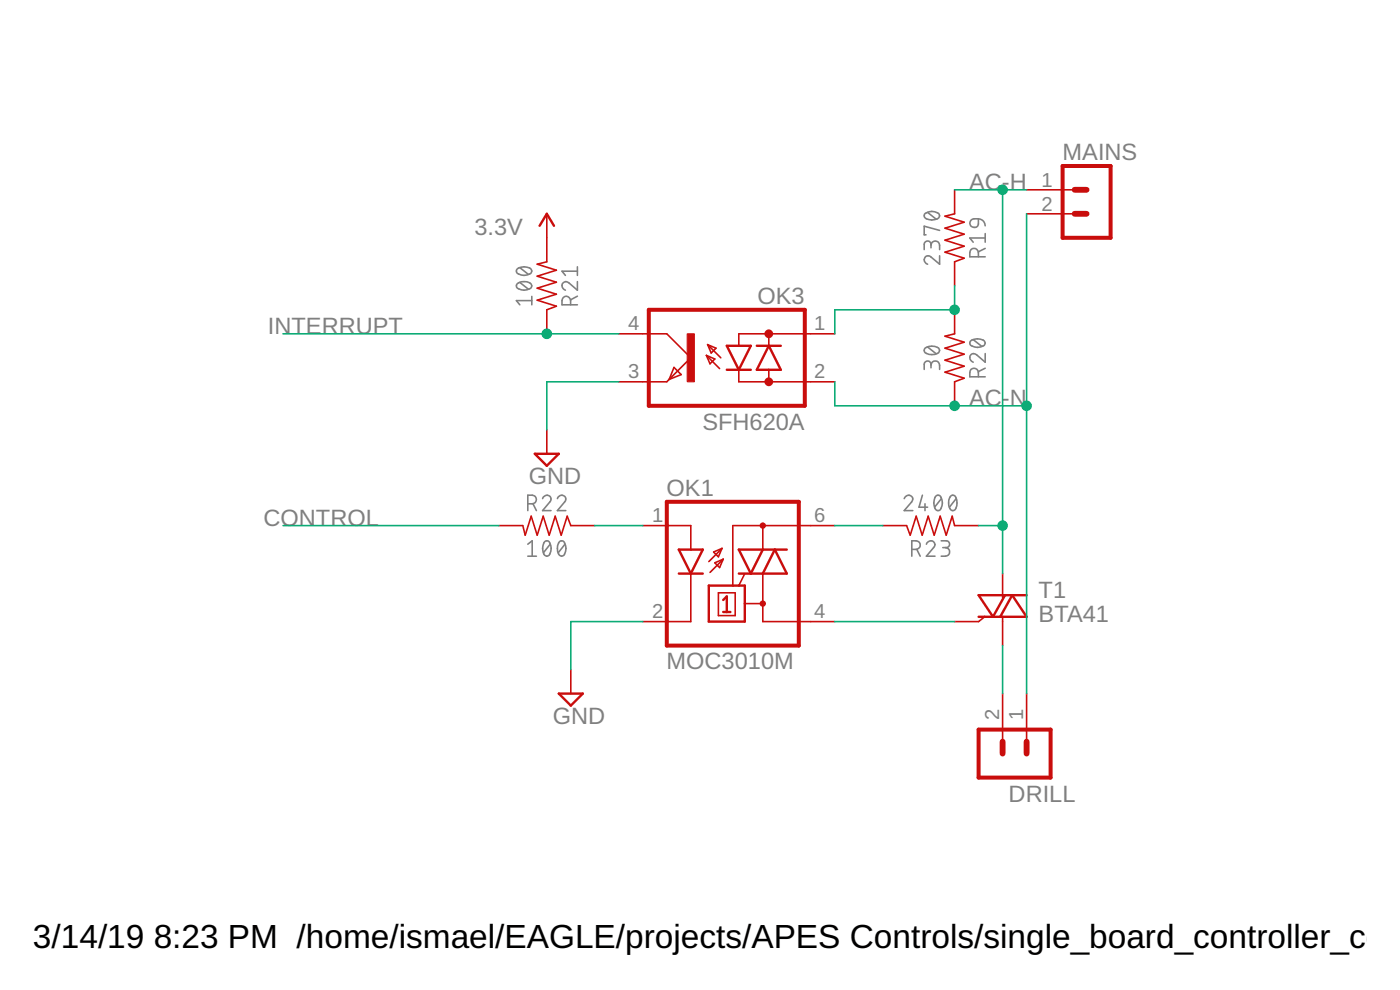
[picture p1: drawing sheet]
<svg xmlns="http://www.w3.org/2000/svg" width="148mm" height="105mm" viewBox="0 0 148 105" stroke-linecap="round" stroke-linejoin="round" font-family="sans-serif">
<g fill="none" stroke="#808080" stroke-width=".17">
<path d="M54.8 30a1 1 0 0 1 1.5 .2l-.1 .2a1.12 1.12 0 0 1-1.5 0zM54.8 28.4a1.18 1.18 0 0 1 1.4 .2 .32 .32 0 0 1-.2 .4 1.17 1.17 0 0 1-1.3-.2zM55 29.9l.9 .7M55 28.3l.9 .7M56.3 31.8h-1.6l.3 .5M56.3 31.4v.9M60.4 32.3v-.5a.46 .46 0 0 0-.5-.5 .46 .46 0 0 0-.4 .5v.5h1.6M61.1 29.8v.9l-.9-.8a.45 .45 0 0 0-.7 .2 .45 .45 0 0 0 .3 .6M61.1 31.3l-.7 .4M61.1 28.2v.9M61.1 28.7h-1.6l.3 .4M97.9 22.6a1.18 1.18 0 0 1 1.5 .1 .36 .36 0 0 1-.2 .5 1.21 1.21 0 0 1-1.4-.2z"/>
<path d="M97.9 36.8a1.23 1.23 0 0 1 1.5 .2 .34 .34 0 0 1-.2 .4 1.13 1.13 0 0 1-1.4-.2zM98.2 22.5l.9 .7M98.2 36.7l.9 .7M98.5 26a.46 .46 0 0 1 .5-.5 .46 .46 0 0 1 .4 .5v.4M98.5 26.2v-.3a.36 .36 0 0 0-.3-.4 .36 .36 0 0 0-.4 .4v.5M98.5 38.7a.46 .46 0 0 1 .5-.5 .46 .46 0 0 1 .4 .5v.4M98.5 38.9v-.3a.36 .36 0 0 0-.3-.4 .36 .36 0 0 0-.4 .4v.5M99.4 27.1v.9l-.9-.8a.44 .44 0 0 0-.7 .1 .44 .44 0 0 0 .4 .7M99.4 24.4l-1.6-.5v.9h.2M102.7 36.1a1.18 1.18 0 0 1 1.5 .1 .32 .32 0 0 1-.2 .4 1.17 1.17 0 0 1-1.3-.2zM102.8 23.3l.3-.1h.4v.5a.46 .46 0 0 1-.6 .3 .46 .46 0 0 1-.1-.7zM103 35.9l.9 .8"/>
<path d="M103.5 27.2v-.5a.46 .46 0 0 0-.4-.4 .46 .46 0 0 0-.5 .4v.5h1.7M103.5 23.2a.74 .74 0 0 1 .8 .7M103.5 39.9v-.5a.46 .46 0 0 0-.4-.4 .46 .46 0 0 0-.5 .4v.5h1.7M104.3 37.4v.9l-.9-.8a.45 .45 0 0 0-.8 .2 .45 .45 0 0 0 .4 .6M104.3 26.3l-.8 .3M104.3 25.2h-1.7l.4 .4M104.3 24.7v.9M104.3 39l-.8 .3M55.9 53.3h.4a.46 .46 0 0 0 .5-.4 .46 .46 0 0 0-.5-.5h-.4v1.6M55.9 57.6l.4-.4v1.7M55.9 58.9h.9M56.4 53.3l.4 .7"/>
<path d="M57.4 52.8a.44 .44 0 0 1 .6-.4 .44 .44 0 0 1 .2 .7l-.8 .9h.9M57.6 57.3a.32 .32 0 0 1 .6 .2 1.12 1.12 0 0 1-.2 1.3 .36 .36 0 0 1-.4-.2 1.34 1.34 0 0 1 0-1.3zM58.2 57.6l-.7 .9M59 52.8a.44 .44 0 0 1 .6-.4 .44 .44 0 0 1 .2 .7l-.8 .9h.9M59.2 57.3a.32 .32 0 0 1 .6 .2 1.12 1.12 0 0 1-.2 1.3 .36 .36 0 0 1-.5-.2 1.34 1.34 0 0 1 .1-1.3zM59.8 57.6l-.7 .9M95.7 52.8a.45 .45 0 0 1 .6-.4 .45 .45 0 0 1 .2 .7l-.8 .9h.9M96.5 58.1h.4a.46 .46 0 0 0 .5-.4 .46 .46 0 0 0-.5-.5h-.4v1.7M97 58.1l.4 .8M97.6 52.4l-.3 1.3h.9M97.9 53.3v.7M98 57.6a.44 .44 0 0 1 .7-.4 .44 .44 0 0 1 .1 .8l-.8 .9h1"/>
<path d="M99 52.5a.32 .32 0 0 1 .6 .1 1.17 1.17 0 0 1-.2 1.4 .34 .34 0 0 1-.4-.2 1.34 1.34 0 0 1 0-1.3zM99.6 57.2h.5a.36 .36 0 0 1 .4 .4 .36 .36 0 0 1-.4 .4h-.3M99.6 52.8l-.7 .9M100.1 58a.46 .46 0 0 1 .4 .4 .46 .46 0 0 1-.4 .5h-.5M100.6 52.5a.32 .32 0 0 1 .6 .1 1.13 1.13 0 0 1-.2 1.4 .33 .33 0 0 1-.5-.2 1.34 1.34 0 0 1 .1-1.3zM101.2 52.8l-.7 .9"/>
</g>
<g fill="none" stroke="#c90d0c" stroke-width=".17">
<path d="M57.9 22.6v5.1l-1 .3 2 .6-2 .6 2 .7-2 .6 2 .6-2 .7 2 .6-1 .4v2.5M65.5 35.3h5.1l2.5 2.6-2.5 2.5h-5.1M71.3 38.9l.8 .7-1.3 .6zM74.8 37.6l1.4 1.4M74.8 37.6l.8 .4-.5 .5zM74.9 36.5l.9 .4-.5 .5zM74.9 36.5l1.4 1.4M78.2 39.1v1.3h10.1M81.4 35.3v1.3M81.4 39.1v1.3M88.3 35.3h-10.1v1.3M101 20.1v2.5l-1 .3 2 .6-2 .7 2 .6-2 .6 2 .7-2 .6 2 .6-1 .4v2.5"/>
<path d="M101 32.8v2.5l-1 .3 2 .6-2 .7 2 .6-2 .6 2 .7-2 .6 2 .6-1 .4v2.5M108.6 20.1h5.1M108.6 22.6h5.1M52.8 55.6h2.5l.3 1 .6-2 .7 2 .6-2 .6 2 .7-2 .6 2 .6-2 .4 1h2.5M57.9 45.5v2.5M68 55.6h5.1v2.6M75.5 58.4l.9-.4-.4 .9zM75.6 59.6l.9-.4-.3 .9zM76.4 58l-1.4 1.4M76.5 59.2l-1.4 1.4M80.7 55.6v2.6M88.3 55.6h-10.7v6.4"/>
<path d="M93.4 55.6h2.5l.4 1 .7-2 .6 2 .6-2 .7 2 .6-2 .6 2 .7-2 .2 1h2.6M60.4 70.9v2.5M73.1 60.7v5.1h-5.1M76 62.7h1.8v2.5h-1.8zM78.8 60.7l-.6 1.3M78.8 63.9h1.9M80.7 60.7v5.1h7.6M104.2 65.3l-.6 .5h-2.6M106.1 60.7v2.5M106.1 65.3v3M106.1 73.4v5.1M108.6 73.4v5.1"/>
</g>
<g fill="none" stroke="#c90d0c" stroke-width=".25">
<path d="M57.1 23.9l.8-1.3 .7 1.3M76.9 36.6h2.6l-1.3 2.5zM76.9 39.1h2.6M80.1 36.6h2.5M81.4 36.6l1.2 2.5h-2.5zM56.6 48h2.5l-1.2 1.3zM71.8 58.2h2.6l-1.3 2.5zM80.7 58.2l-1.2 2.5-1.3-2.5h5.1M59.1 73.4h2.6l-1.3 1.3zM71.8 60.7h2.6M75 62h3.8v3.8h-3.8zM76.5 64.8h.8"/>
<path d="M76.5 63.5l.4-.4v1.7M78.2 60.7h5.1l-1.3-2.5-1.3 2.5M103.6 65.3h5l-1.5-2.3-1.2 2.3M106.4 63l-1.3 2.3-1.5-2.3h5"/>
</g>
<g fill="none" stroke="#c90d0c" stroke-width=".42">
<path d="M112.5 17.6h5v7.6h-5zM68.7 32.8h16.5v10.1h-16.5zM70.6 53.1h13.9v15.2h-13.9zM103.6 77.2h7.6v5.1h-7.6z"/>
<circle cx="81.4" cy="35.3" r=".25"/>
<circle cx="80.7" cy="55.6" r=".13"/>
<circle cx="81.4" cy="40.4" r=".25"/>
<circle cx="80.7" cy="63.9" r=".13"/>
</g>
<path d="M72.7 35.3h.8v5.1h-.8z" fill="#c90d0c" stroke="#c90d0c" stroke-width=".11"/>
<path d="M113.7 20.1h1.3M113.7 22.6h1.3M106.1 78.5v1.3M108.6 78.5v1.3" fill="none" stroke="#c90d0c" stroke-width=".61"/>
<g fill="none" stroke="#0dab76" stroke-width=".17">
<path d="M30 35.3h35.5M101 30.2v2.6h-12.7v2.5M101 20.1h7.6M106.1 20.1v40.6M108.6 22.6v50.8M30 55.6h22.8M62.9 55.6h5.1M65.5 40.4h-7.6v5.1M88.3 40.4v2.5h20.3M88.3 55.6h5.1M103.6 55.6h2.5M68 65.8h-7.6v5.1"/>
<path d="M88.3 65.8h12.7M106.1 68.3v5.1"/>
</g>
<g fill="#0dab76" stroke="#0dab76" stroke-width=".11">
<circle cx="101" cy="32.8" r=".51"/>
<circle cx="101" cy="42.9" r=".51"/>
<circle cx="108.6" cy="42.9" r=".51"/>
<circle cx="57.9" cy="35.3" r=".51"/>
<circle cx="106.1" cy="20.1" r=".51"/>
<circle cx="106.1" cy="55.6" r=".51"/>
</g>
<g font-size="3.5">
<text x="3.5" y="100.3">3/14/19</text>
<text x="16.3" y="100.3">8:23 PM /home/ismael/EAGLE/projects/APES Controls/single_board_controller_copy</text>
</g>
<g font-size="2.5" fill="#808080">
<text x="112.5" y="16.9">MAINS</text>
<text x="102.6" y="20.1">AC-</text>
<text x="106.9" y="20.1">H</text>
<text x="50.2" y="24.9">3.3V</text>
<text x="28.4" y="35.3">INTERRUPT</text>
<text x="80.2" y="32.2">OK3</text>
<text x="74.3" y="45.5">SFH620A</text>
<text x="102.6" y="42.9">AC-</text>
<text x="106.9" y="42.9">N</text>
<text x="56" y="51.2">GND</text>
<text x="70.5" y="52.5">OK1</text>
<text x="27.9" y="55.6">CONTROL</text>
<text x="109.9" y="65.8">BTA41</text>
<text x="109.9" y="63.3">T1</text>
<text x="70.5" y="70.8">MOC3010M</text>
<text x="58.5" y="76.6">GND</text>
<text x="106.7" y="84.8">DRILL</text>
</g>
<g font-size="2.1" fill="#808080">
<text x="110.2" y="19.7">1</text>
<text x="110.2" y="22.3">2</text>
<text x="66.5" y="35">4</text>
<text x="86.2" y="35">1</text>
<text x="66.5" y="40">3</text>
<text x="86.2" y="40">2</text>
<text x="69" y="55.3">1</text>
<text x="86.2" y="55.3">6</text>
<text x="69" y="65.4">2</text>
<text x="86.2" y="65.4">4</text>
<text x="105.8" y="76.1" transform="rotate(-90 105.8 76.1)">2</text>
<text x="108.3" y="76.1" transform="rotate(-90 108.3 76.1)">1</text>
</g>
</svg>
